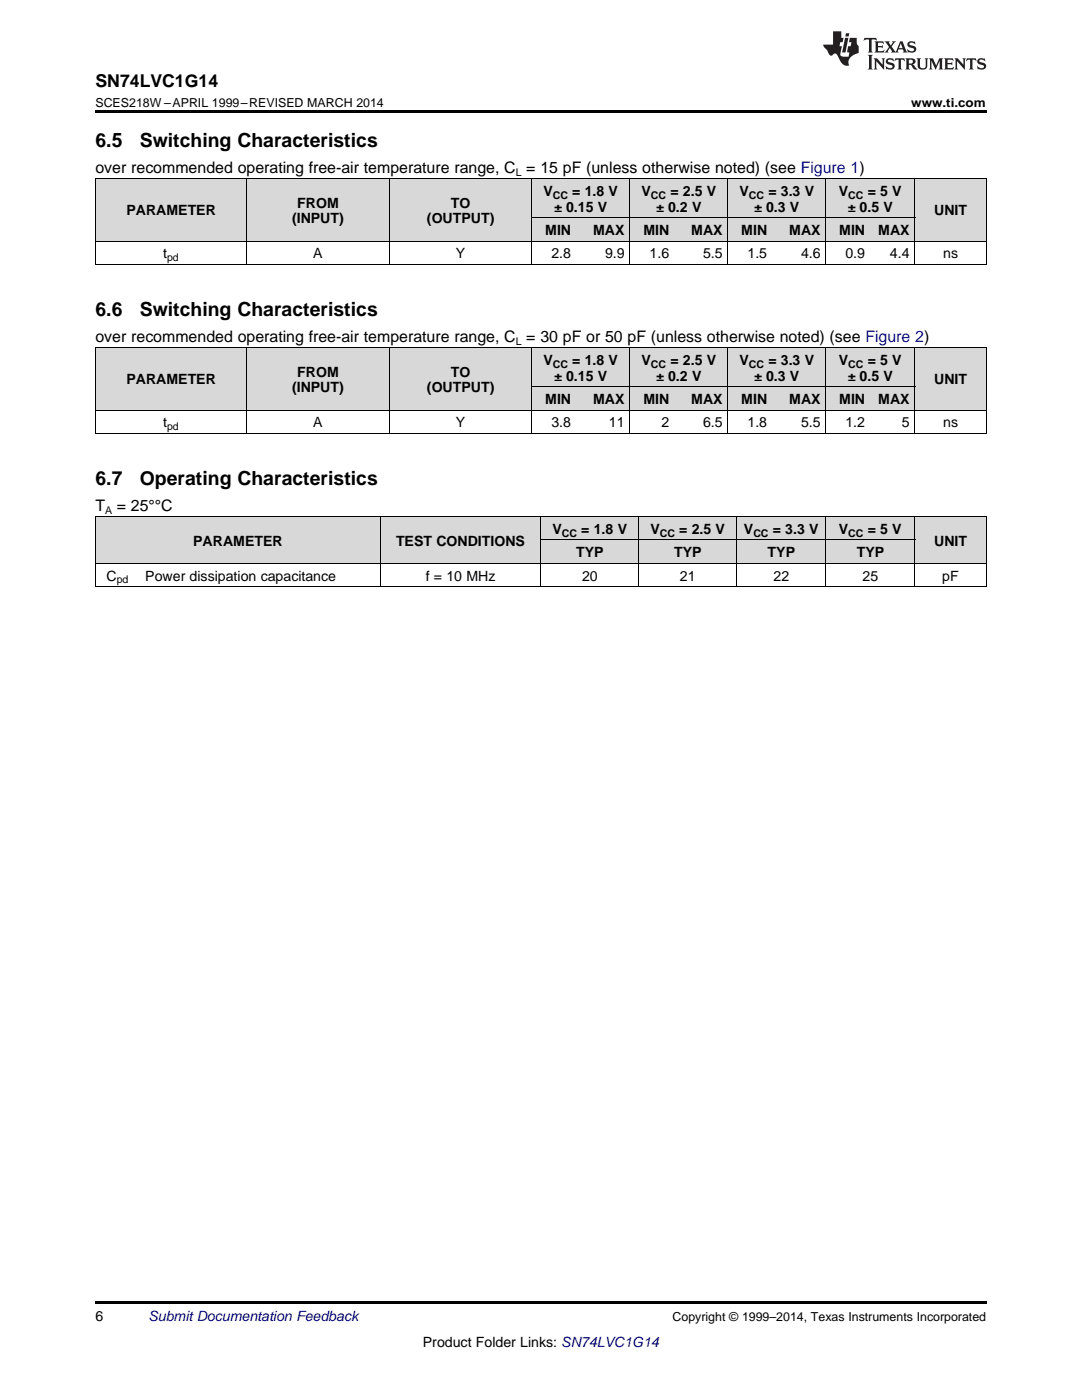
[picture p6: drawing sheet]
<svg xmlns="http://www.w3.org/2000/svg" width="216mm" height="279mm" viewBox="0 0 216 279" stroke-linecap="round" stroke-linejoin="round" font-family="sans-serif">
<g fill="#d8d8d8">
<path d="M19 103.2h8.9v9.3h-8.9z"/>
<path d="M27.9 103.2h48v9.3h-48z"/>
<path d="M75.9 103.2h32v9.3h-32z"/>
<path d="M107.9 107.8h19.6v4.7h-19.6z"/>
<path d="M127.5 107.8h19.5v4.7h-19.5z"/>
<path d="M147 107.8h17.8v4.7h-17.8z"/>
<path d="M164.8 107.8h17.8v4.7h-17.8z"/>
<path d="M182.6 103.2h14.2v9.3h-14.2z"/>
<path d="M107.9 103.2h19.6v4.6h-19.6z"/>
<path d="M127.5 103.2h19.5v4.6h-19.5z"/>
<path d="M147 103.2h17.8v4.6h-17.8z"/>
<path d="M164.8 103.2h17.8v4.6h-17.8z"/>
<path d="M19 69.4h30.2v12.5h-30.2z"/>
<path d="M49.2 69.4h28.5v12.5h-28.5z"/>
<path d="M77.7 69.4h28.5v12.5h-28.5z"/>
<path d="M106.2 77.3h8.8v4.6h-8.8z"/>
<path d="M115 77.3h10.7v4.6h-10.7z"/>
<path d="M125.7 77.3h8.9v4.6h-8.9z"/>
<path d="M134.6 77.3h10.7v4.6h-10.7z"/>
<path d="M145.3 77.3h8.9v4.6h-8.9z"/>
<path d="M154.2 77.3h10.6v4.6h-10.6z"/>
<path d="M164.8 77.3h8.9v4.6h-8.9z"/>
<path d="M173.7 77.3h8.9v4.6h-8.9z"/>
<path d="M182.6 69.4h14.2v12.5h-14.2z"/>
<path d="M106.2 69.4h8.8v7.9h-8.8z"/>
<path d="M115 69.4h10.7v7.9h-10.7z"/>
<path d="M125.7 69.4h8.9v7.9h-8.9z"/>
<path d="M134.6 69.4h10.7v7.9h-10.7z"/>
<path d="M145.3 69.4h8.9v7.9h-8.9z"/>
<path d="M154.2 69.4h10.6v7.9h-10.6z"/>
<path d="M164.8 69.4h8.9v7.9h-8.9z"/>
<path d="M173.7 69.4h8.9v7.9h-8.9z"/>
<path d="M19 35.7h30.2v12.5h-30.2z"/>
<path d="M49.2 35.7h28.5v12.5h-28.5z"/>
<path d="M77.7 35.7h28.5v12.5h-28.5z"/>
<path d="M106.2 43.5h8.8v4.7h-8.8z"/>
<path d="M115 43.5h10.7v4.7h-10.7z"/>
<path d="M125.7 43.5h8.9v4.7h-8.9z"/>
<path d="M134.6 43.5h10.7v4.7h-10.7z"/>
<path d="M145.3 43.5h8.9v4.7h-8.9z"/>
<path d="M154.2 43.5h10.6v4.7h-10.6z"/>
<path d="M164.8 43.5h8.9v4.7h-8.9z"/>
<path d="M173.7 43.5h8.9v4.7h-8.9z"/>
<path d="M182.6 35.7h14.2v12.5h-14.2z"/>
<path d="M106.2 35.7h8.8v7.8h-8.8z"/>
<path d="M115 35.7h10.7v7.8h-10.7z"/>
<path d="M125.7 35.7h8.9v7.8h-8.9z"/>
<path d="M134.6 35.7h10.7v7.8h-10.7z"/>
<path d="M145.3 35.7h8.9v7.8h-8.9z"/>
<path d="M154.2 35.7h10.6v7.8h-10.6z"/>
<path d="M164.8 35.7h8.9v7.8h-8.9z"/>
<path d="M173.7 35.7h8.9v7.8h-8.9z"/>
</g>
<g fill="#000">
<path d="M19 22h177.8v.5h-177.8zM19 52.8h.2zM77.6 52.8h.1zM106 52.8h.2zM114.9 52.8h.1zM125.6 52.8h.1zM134.5 52.8h.1zM145.2 52.8h.1zM154.1 52.8h.1zM164.7 52.8h.1zM173.6 52.8h.1zM182.5 52.8h.1z"/>
<path d="M196.7 52.8h.1zM19 259.7h177.8v.5h-177.8z"/>
</g>
<g fill="none" stroke="#000" stroke-width=".2">
<path d="M19 35.6l177.8 .1v17.1M19.1 35.7v17.1M49.2 35.7v17.1M77.7 35.7v17.1M106.1 35.7v17.1M125.7 35.7v17.1M145.2 35.7v17.1M164.8 35.7v17.1M182.5 35.7v17.1M19 52.8h177.8M19 48.1h177.8M106.2 43.5h76.4"/>
<path d="M19 69.4h177.8M19.1 69.4v17.2M49.2 69.4v17.2M77.7 69.4v17.2M106.1 69.4v17.2M106.2 77.2h76.4M125.7 69.4v17.2M145.2 69.4v17.2M164.8 69.4v17.2M182.5 69.4v17.2M196.8 69.4v17.2M19 86.5h177.8"/>
<path d="M19 81.9h177.8M19 117.1h177.8M19 112.4h177.8M19 103.1h177.8M19.1 103.2v13.9M75.9 103.2v13.9M107.9 103.2v13.9M107.9 107.8h74.7M127.4 103.2v13.9M147 103.2v13.9M164.8 103.2v13.9M182.5 103.2v13.9"/>
<path d="M196.8 103.2v13.9"/>
</g>
<g fill="#231f20">
<path d="M172.5 7.6l-.1 .5 .4-.2h.6v.1v2.1l-.2 .4h.9l-.2-.4v-2.1l.1-.1h.5l.5 .2-.2-.5zM174.5 8.3l.2 .3v1.5l-.2 .4h1.8l.2-.6a1.04 1.04 0 0 1-1.3 .2v-.7h.6l.3 .2v-.6l-.3 .2h-.6v-.6l.8-.1 .4 .3-.2-.5zM176.5 8.3l.9 1.1-.9 1.1h.8l-.2-.2 .4-.7 .5 .7-.2 .2h1.5l-.2-.2 .2-.4h.9l.1 .4-.2 .2h1l-.3-.3-.7-1.9h-.5l-.9 2-.8-1 .9-1h-.8l.1 .3-.4 .5-.3-.6 .1-.2zM179.7 8.6l.4 1h-.7zM181.3 8.4a.63 .63 0 0 0-.2 .7 .63 .63 0 0 0 .6 .4l.6 .2 .1 .2a.75 .75 0 0 1-.7 .4 .75 .75 0 0 1-.6-.5l.1 .7 .1-.1a1.11 1.11 0 0 0 1.5-.6 1.13 1.13 0 0 0-1.2-.8l-.1-.4a1.04 1.04 0 0 1 1.2 .2l-.2-.5-.2 .1-.4-.2zM173.2 10.9l.2 .4v2.2l-.2 .4h1l-.3-.4v-2.2l.3-.4zM174.3 11.6l.3 .4v1.5l-.3 .4h.8l-.2-.4v-1.3l1.5 1.7v-1.9l.2-.4h-.7l.2 .4v.9l-1.1-1.3zM177 11.8a.62 .62 0 0 0-.2 .7 .62 .62 0 0 0 .6 .4l.6 .1 .1 .3a.76 .76 0 0 1-.7 .3 .76 .76 0 0 1-.7-.4l.2 .7 .1-.1a1.11 1.11 0 0 0 1.5-.6 1.13 1.13 0 0 0-1.2-.8l-.1-.4a1.04 1.04 0 0 1 1.2 .2l-.2-.6-.2 .1-.5-.1zM178.7 11.6l-.2 .6a.61 .61 0 0 1 .8-.3v1.6l-.2 .4h.9l-.2-.4v-1.6a.63 .63 0 0 1 .7 .3l-.1-.6zM180.6 11.6l.3 .4v1.5l-.3 .4h1l-.2-.2-.1-.8 .6 .2a.76 .76 0 0 0 1.2 .7l-1-1a.58 .58 0 0 0 .6-.5 .58 .58 0 0 0-.5-.6zM181.4 11.9h.1a.45 .45 0 0 1 .5 .1 .45 .45 0 0 1 .1 .5l-.8 .2zM182.9 11.6l.2 .2a2.17 2.17 0 0 0 .3 1.9 .99 .99 0 0 0 1.6-.6v-1.1l.2-.4h-.7l.2 .2a1.92 1.92 0 0 1-.2 1.8 .6 .6 0 0 1-.9-.5v-1.1l.2-.4zM185.4 11.6l.2 .4v1.5l-.2 .4h.7l-.2-.4v-1.4l.8 1.8 .8-1.8v1.4l-.2 .4h.9l-.2-.4v-1.5l.2-.4h-.8l-.6 1.5-.6-1.5zM188.4 11.6l.2 .4v1.5l-.2 .4h1.8l.1-.6a1.04 1.04 0 0 1-1.2 .1v-.6h.5l.4 .2v-.6l-.4 .2h-.5v-.7h.8l.3 .3-.1-.6zM190.5 11.6l.2 .4v1.5l-.2 .4h.7l-.2-.4v-1.3l1.5 1.7v-1.9l.2-.4h-.7l.2 .4v.9l-1.1-1.3zM192.9 11.6l-.1 .6a.61 .61 0 0 1 .7-.3l.1 1.6-.3 .4h1l-.3-.4 .1-1.6a.63 .63 0 0 1 .7 .3l-.1-.6zM195.2 11.8a.62 .62 0 0 0-.2 .7 .62 .62 0 0 0 .6 .4l.6 .1 .1 .3a.76 .76 0 0 1-.7 .3 .76 .76 0 0 1-.6-.4l.1 .7 .1-.1a1.11 1.11 0 0 0 1.6-.6 1.13 1.13 0 0 0-1.3-.8l-.1-.4a1.04 1.04 0 0 1 1.2 .2l-.1-.6-.2 .1-.5-.1z"/>
<path d="M166.2 6.3v2.6h-1.9v.4l.8 .9a.91 .91 0 0 0 1 .8 .56 .56 0 0 1 .5-.3 .56 .56 0 0 1 .5 .3l.4 .8a1.53 1.53 0 0 0 1.9 1.2 1.54 1.54 0 0 1 1-2.1l.9-.3v-1.4a1.52 1.52 0 0 1-.4-1.6h-1.3l-.2 .8h.5l-.2 .8h-.5l-.1 1v.2l.4 .1-.2 .8a1.93 1.93 0 0 1-1.6-.3l.3-1.8h-.5l.2-.8h.4l.2-.8h-.4v-1.3zM168.6 7.6l-.6 2.9h.7l.6-2.9zM168.8 6.6l-.1 .7h.6l.2-.7z"/>
</g>
<g font-size="3.9">
<text x="19" y="29.3">6.5</text>
<text x="27.9" y="29.3">Switching Characteristics</text>
<text x="19" y="63">6.6</text>
<text x="27.9" y="63">Switching Characteristics</text>
<text x="19" y="96.7">6.7</text>
<text x="27.9" y="96.7">Operating Characteristics</text>
</g>
<text font-size="3.5" x="19" y="17.3">SN74LVC1G14</text>
<g font-size="3.2">
<text x="19" y="34.4">over recommended operating free-air temperature range, C = 15 pF (unless otherwise noted) (see Figure 1)</text>
<text x="19" y="68.2">over recommended operating free-air temperature range, C = 30 pF or 50 pF (unless otherwise noted) (see Figure 2)</text>
<text x="19" y="101.9">T</text>
<text x="23.3" y="101.9">= 25°°C</text>
</g>
<g font-size="2.8">
<text x="59.3" y="41.4">FROM</text>
<text x="90" y="41.4">TO</text>
<text x="108.4" y="39.1">V</text>
<text x="114.2" y="39.1">=</text>
<text x="116.7" y="39.1">1.8 V</text>
<text x="128" y="39.1">V</text>
<text x="133.8" y="39.1">=</text>
<text x="136.3" y="39.1">2.5 V</text>
<text x="147.6" y="39.1">V</text>
<text x="153.3" y="39.1">=</text>
<text x="155.8" y="39.1">3.3 V</text>
<text x="167.4" y="39.1">V</text>
<text x="173.1" y="39.1">= 5 V</text>
<text x="25.2" y="43">PARAMETER</text>
<text x="58.3" y="44.6">(INPUT)</text>
<text x="85.2" y="44.6">(OUTPUT)</text>
<text x="108.8" y="46.9">MIN</text>
<text x="110.6" y="42.3">± 0.15 V</text>
<text x="118.4" y="46.9">MAX</text>
<text x="128.4" y="46.9">MIN</text>
<text x="131" y="42.3">± 0.2 V</text>
<text x="137.9" y="46.9">MAX</text>
<text x="147.9" y="46.9">MIN</text>
<text x="150.5" y="42.3">± 0.3 V</text>
<text x="157.5" y="46.9">MAX</text>
<text x="167.5" y="46.9">MIN</text>
<text x="169.2" y="42.3">± 0.5 V</text>
<text x="175.3" y="46.9">MAX</text>
<text x="186.4" y="43">UNIT</text>
<text x="32.6" y="51.6">t</text>
<text x="62.5" y="51.6">A</text>
<text x="91" y="51.6">Y</text>
<text x="110" y="51.6">2.8</text>
<text x="120.7" y="51.6">9.9</text>
<text x="129.6" y="51.6">1.6</text>
<text x="140.3" y="51.6">5.5</text>
<text x="149.2" y="51.6">1.5</text>
<text x="159.8" y="51.6">4.6</text>
<text x="168.7" y="51.6">0.9</text>
<text x="177.6" y="51.6">4.4</text>
<text x="188.2" y="51.6">ns</text>
<text x="25.2" y="76.7">PARAMETER</text>
<text x="59.3" y="75.1">FROM</text>
<text x="90" y="75.1">TO</text>
<text x="108.4" y="72.8">V</text>
<text x="110.6" y="76">± 0.15 V</text>
<text x="114.2" y="72.8">=</text>
<text x="116.7" y="72.8">1.8 V</text>
<text x="128" y="72.8">V</text>
<text x="131" y="76">± 0.2 V</text>
<text x="133.8" y="72.8">=</text>
<text x="136.3" y="72.8">2.5 V</text>
<text x="147.6" y="72.8">V</text>
<text x="150.5" y="76">± 0.3 V</text>
<text x="153.3" y="72.8">=</text>
<text x="155.8" y="72.8">3.3 V</text>
<text x="167.4" y="72.8">V</text>
<text x="169.2" y="76">± 0.5 V</text>
<text x="173.1" y="72.8">= 5 V</text>
<text x="186.4" y="76.7">UNIT</text>
<text x="58.3" y="78.3">(INPUT)</text>
<text x="85.2" y="78.3">(OUTPUT)</text>
<text x="108.8" y="80.6">MIN</text>
<text x="118.4" y="80.6">MAX</text>
<text x="128.4" y="80.6">MIN</text>
<text x="137.9" y="80.6">MAX</text>
<text x="147.9" y="80.6">MIN</text>
<text x="157.5" y="80.6">MAX</text>
<text x="167.5" y="80.6">MIN</text>
<text x="175.3" y="80.6">MAX</text>
<text x="32.6" y="85.3">t</text>
<text x="62.5" y="85.3">A</text>
<text x="91" y="85.3">Y</text>
<text x="110" y="85.3">3.8</text>
<text x="121.5" y="85.3">11</text>
<text x="132" y="85.3">2</text>
<text x="140.3" y="85.3">6.5</text>
<text x="149.2" y="85.3">1.8</text>
<text x="159.8" y="85.3">5.5</text>
<text x="168.7" y="85.3">1.2</text>
<text x="180" y="85.3">5</text>
<text x="188.2" y="85.3">ns</text>
<text x="110.2" y="106.5">V</text>
<text x="116" y="106.5">= 1.8 V</text>
<text x="129.8" y="106.5">V</text>
<text x="135.5" y="106.5">= 2.5 V</text>
<text x="148.4" y="106.5">V</text>
<text x="154.2" y="106.5">= 3.3 V</text>
<text x="167.4" y="106.5">V</text>
<text x="173.1" y="106.5">= 5 V</text>
<text x="38.6" y="108.9">PARAMETER</text>
<text x="79" y="108.9">TEST CONDITIONS</text>
<text x="115" y="111.2">TYP</text>
<text x="134.5" y="111.2">TYP</text>
<text x="153.2" y="111.2">TYP</text>
<text x="171" y="111.2">TYP</text>
<text x="186.4" y="108.9">UNIT</text>
<text x="21.3" y="115.9">C</text>
<text x="29" y="115.9">Power dissipation capacitance</text>
<text x="84.9" y="115.9">f = 10 MHz</text>
<text x="116.1" y="115.9">20</text>
<text x="135.7" y="115.9">21</text>
<text x="154.3" y="115.9">22</text>
<text x="172.1" y="115.9">25</text>
<text x="188" y="115.9">pF</text>
<text x="19" y="263.6">6</text>
<text x="84.4" y="268.9">Product Folder Links: SN74LVC1G14</text>
</g>
<text font-size="2.8" fill="#0000c8" x="29.6" y="263.6">Submit Documentation Feedback</text>
<g font-size="2.5">
<text x="19" y="21.4">SCES218W –APRIL 1999–REVISED MARCH 2014</text>
<text x="181.8" y="21.4">www.ti.com</text>
<text x="134.2" y="263.6">Copyright © 1999–2014, Texas Instruments Incorporated</text>
</g>
<g font-size="2.1">
<text x="102.9" y="35.1">L</text>
<text x="110.3" y="39.7">CC</text>
<text x="129.9" y="39.7">CC</text>
<text x="149.4" y="39.7">CC</text>
<text x="169.3" y="39.7">CC</text>
<text x="33.3" y="52.1">pd</text>
<text x="102.9" y="68.8">L</text>
<text x="110.3" y="73.4">CC</text>
<text x="129.9" y="73.4">CC</text>
<text x="149.4" y="73.4">CC</text>
<text x="169.3" y="73.4">CC</text>
<text x="33.3" y="85.9">pd</text>
<text x="21" y="102.5">A</text>
<text x="112.1" y="107.1">CC</text>
<text x="131.7" y="107.1">CC</text>
<text x="150.3" y="107.1">CC</text>
<text x="169.3" y="107.1">CC</text>
<text x="23.3" y="116.4">pd</text>
</g>
</svg>
